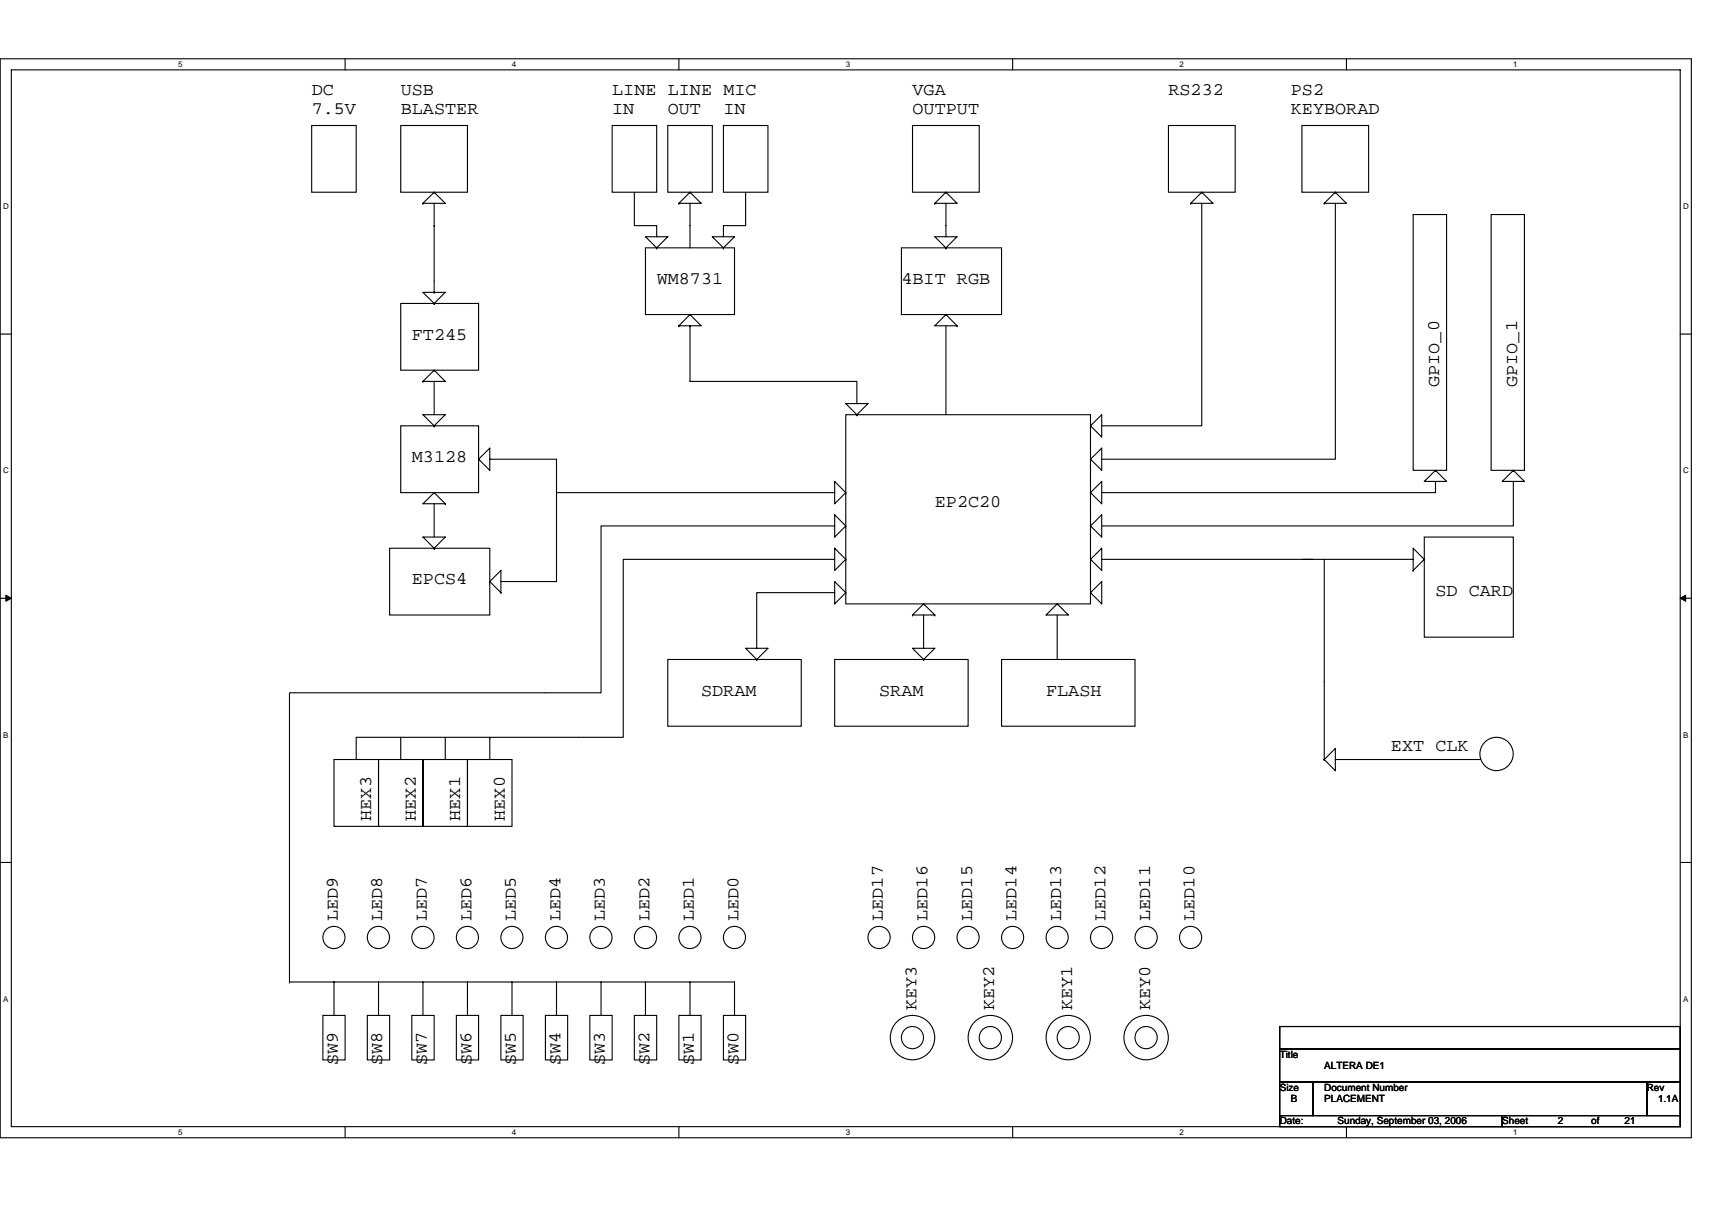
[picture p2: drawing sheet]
<svg xmlns="http://www.w3.org/2000/svg" width="297mm" height="210mm" viewBox="0 0 297 210" stroke-linecap="round" stroke-linejoin="round" font-family="sans-serif">
<path d="M0 10.2h293.5v187.2h-293.5zM2 12.1h289.5v183.4h-289.5z" fill="none" stroke="#000" stroke-width=".19"/>
<g fill="#fff">
<path d="M30.9 10.4h.8v1.6h-.8z"/>
<path d="M30.9 195.7h.8v1.6h-.8z"/>
</g>
<path d="M59.9 10.2v1.9M59.9 195.5v1.9" fill="none" stroke="#000" stroke-width=".19"/>
<g fill="#fff">
<path d="M88.8 10.4h.8v1.6h-.8z"/>
<path d="M88.8 195.7h.8v1.6h-.8z"/>
</g>
<path d="M117.8 10.2v1.9M117.8 195.5v1.9" fill="none" stroke="#000" stroke-width=".19"/>
<g fill="#fff">
<path d="M146.7 10.4h.8v1.6h-.8z"/>
<path d="M146.7 195.7h.8v1.6h-.8z"/>
</g>
<path d="M175.7 10.2v1.9M175.7 195.5v1.9" fill="none" stroke="#000" stroke-width=".19"/>
<g fill="#fff">
<path d="M204.7 10.4h.7v1.6h-.7z"/>
<path d="M204.7 195.7h.7v1.6h-.7z"/>
</g>
<path d="M233.6 10.2v1.9M233.6 195.5v1.9" fill="none" stroke="#000" stroke-width=".19"/>
<g fill="#fff">
<path d="M262.6 10.4h.7v1.6h-.7z"/>
<path d="M262.6 195.7h.7v1.6h-.7z"/>
<path d="M.5 35.1h1v1.5h-1z"/>
<path d="M292 35.1h1v1.5h-1z"/>
<path d="M.5 80.9h1v1.5h-1z"/>
<path d="M292 80.9h1v1.5h-1z"/>
</g>
<path d="M0 58h2M291.5 58h2" fill="none" stroke="#000" stroke-width=".19"/>
<g fill="#fff">
<path d="M.5 126.7h.9v1.6h-.9z"/>
<path d="M292 126.7h.9v1.6h-.9z"/>
</g>
<path d="M0 103.8h2M291.5 103.8h2" fill="none" stroke="#000" stroke-width=".19"/>
<path d="M1 103.3l1 .5-1 .6zM291.5 103.8l1-.5v1.1z" fill="#000" stroke="#000" stroke-width=".17"/>
<g fill="#fff">
<path d="M.5 172.6h.9v1.5h-.9z"/>
<path d="M292 172.6h.9v1.5h-.9z"/>
</g>
<g fill="none" stroke="#000" stroke-width=".19">
<path d="M54.1 21.8h7.7v11.6h-7.7zM69.5 21.8h11.6v11.6h-11.6zM73.4 35.3h.1M75.3 33.4h.1M75.3 33.4l2 1.9h-3.9M75.3 39.2h.1M75.3 39.2v11.5M75.3 35.3v3.9M75.3 33.4l-1.9 1.9M106.2 21.8h7.7v11.6h-7.7zM110.1 33.4v5.8h3.8v1.9M115.9 21.8h7.7v11.6h-7.7z"/>
<path d="M117.8 35.3h.1M119.7 35.3v7.7M119.7 33.4l1.9 1.9h-3.8M119.7 33.4h.1M119.7 33.4l-1.9 1.9M125.5 21.8h7.7v11.6h-7.7zM129.4 33.4v5.8h-3.9v1.9M158.3 21.8h11.6v11.6h-11.6zM162.2 35.3h.1M164.1 33.4h.1M164.1 33.4l1.9 1.9h-3.8M164.1 35.3v5.8"/>
<path d="M164.1 33.4l-1.9 1.9M202.7 21.8h11.6v11.6h-11.6zM206.6 35.3h.1M208.5 33.4h.1M208.5 33.4l2 1.9h-3.9M208.5 35.3v38.6h-17.3M208.5 33.4l-1.9 1.9M225.9 21.8h11.6v11.6h-11.6zM229.8 35.3h.1M231.7 33.4h.1M231.7 33.4l1.9 1.9h-3.8M231.7 35.3v44.4h-40.5"/>
<path d="M231.7 33.4l-1.9 1.9M245.2 37.2h5.8v44.4h-5.8zM258.7 37.2h5.8v44.4h-5.8zM69.5 52.7h13.5v11.5h-13.5zM73.4 50.7h3.9l-2 2zM75.3 52.7h.1M75.3 50.7h.1M112 41.1h3.9l-2 1.9zM112 43h15.4v11.6h-15.4zM113.9 43h.1M117.8 56.5h.1M119.7 54.6h.1"/>
<path d="M119.7 54.6l1.9 1.9h-3.8M119.7 56.5v9.7h29v3.8M119.7 56.5h.1M119.7 54.6l-1.9 1.9M123.6 41.1h3.8l-1.9 1.9zM125.5 43h.1M156.4 43h17.4v11.6h-17.4zM162.2 41.1h3.8l-1.9 1.9zM164.1 43h.1M164.1 54.6h.1M164.1 54.6l-1.9 1.9h3.8M164.1 54.6l1.9 1.9"/>
<path d="M164.1 56.5v15.5M166 56.5h.1M69.5 73.9h13.5v11.6h-13.5zM73.4 66.2h.1M73.4 72h3.9l-2 1.9zM75.3 64.2l2 2h-3.9M75.3 64.2h.1M75.3 73.9h.1M75.3 66.2v5.8M75.3 64.2l-1.9 2M83 79.7h.1M83 79.7l2-1.9v3.8z"/>
<path d="M85 79.7h11.6v5.8M146.7 72h42.5v32.8h-42.5zM146.7 70h3.9l-1.9 2zM148.7 72h.1M189.2 79.7h.1M189.2 73.9l2-1.9v3.8zM189.2 73.9h.1M189.2 79.7l2-1.9v3.8zM67.6 95.1h17.4v11.6h-17.4zM73.4 93.2h3.9l-2 1.9zM75.3 85.5h.1M75.3 85.5l-1.9 1.9h3.9"/>
<path d="M75.3 95.1h.1M75.3 87.4v5.8M75.3 85.5l2 1.9M77.3 87.4h.1M96.6 85.5v15.4h-9.7M96.6 85.5h48.2M144.8 95.1v3.9l1.9-1.9M144.8 95.1h.1M144.8 89.3v3.9l1.9-1.9M144.8 89.3h.1M144.8 97.1h-36.7v30.9h-46.3v3.8M144.8 83.5l1.9 2-1.9 1.9z"/>
<path d="M144.8 91.3h-40.5v28.9h-54.1v50.2M144.8 95.1l1.9 2M144.8 89.3l1.9 2M146.7 97.1h.1M146.7 91.3h.1M146.7 85.5h.1M189.2 91.3h.1M189.2 85.5h.1M189.2 97.1h.1M189.2 85.5l2-2v3.9zM189.2 97.1l2-2v3.9zM189.2 91.3l2-2v3.9z"/>
<path d="M191.2 97.1h36.6M225.9 97.1h19.3M229.8 97.1v34.7M245.2 99h.1M247.1 83.5l2-1.9 1.9 1.9zM247.1 97.1h.1M247.1 97.1l-1.9-2v3.9M247.1 97.1l-1.9 1.9M247.1 93.2h15.5v17.4h-15.5zM249.1 81.6h.1M249.1 83.5v2h-57.9M260.6 83.5l2-1.9 1.9 1.9z"/>
<path d="M262.6 81.6h.1M262.6 83.5v7.8h-71.4M85 100.9h.1M85 100.9l1.9 1.9M85 100.9l1.9-1.9v3.8M86.9 102.8h.1M115.9 114.4h23.1v11.6h-23.1zM129.4 112.5h3.8l-1.9 1.9zM131.3 114.4h.1M144.8 114.4h23.2v11.6h-23.2zM144.8 100.9v3.9l1.9-2M144.8 100.9h.1"/>
<path d="M144.8 102.8h-13.5v9.7M144.8 100.9l1.9 1.9M146.7 102.8h.1M158.3 106.7h.1M158.3 112.5h3.9l-2 1.9zM158.3 106.7h3.9M160.2 104.8h.1M160.2 114.4h.1M160.2 106.7v5.8M160.2 104.8l-1.9 1.9M160.2 104.8l2 1.9M162.2 106.7h.1"/>
<path d="M173.8 114.4h23.1v11.6h-23.1zM181.5 106.7l1.9-1.9 2 1.9zM183.4 104.8h.1M183.4 106.7v7.7M189.2 102.8h.1M189.2 102.8l2-1.9v3.9zM58 131.8h7.7v11.6h-7.7zM65.7 131.8h7.7v11.6h-7.7zM69.5 128v3.8M73.4 131.8h7.7v11.6h-7.7zM77.3 128v3.8M81.1 131.8h7.7v11.6h-7.7z"/>
<path d="M85 128h.1M85 128v3.8M229.8 131.8h.1M231.7 131.8h25.1M231.7 129.9v3.9l-1.9-2zM0 149.7h2M291.5 149.7h2M50.2 170.4h.1M50.2 170.4h7.8M56 176.2h3.9v7.7h-3.9zM58 170.4v5.8M58 170.4h69.4v5.8"/>
<path d="M63.7 176.2h3.9v7.7h-3.9zM65.7 170.4v5.8M71.5 176.2h3.8v7.7h-3.8zM73.4 170.4v5.8M79.2 176.2h3.8v7.7h-3.8zM81.1 170.4v5.8M86.9 176.2h3.9v7.7h-3.9zM88.8 170.4v5.8M94.6 176.2h3.9v7.7h-3.9zM96.6 170.4v5.8M102.3 176.2h3.9v7.7h-3.9zM104.3 170.4v5.8"/>
<path d="M110.1 176.2h3.8v7.7h-3.8zM112 170.4v5.8M117.8 176.2h3.8v7.7h-3.8zM119.7 170.4v5.8M125.5 176.2h3.9v7.7h-3.9zM222 178.1h69.5v3.9h-69.5zM222 182h69.5v5.8h-69.5zM222 187.8h5.8v5.8h-5.8zM222 193.6h38.6v1.9h-38.6zM227.8 187.8h57.9v5.8h-57.9zM260.6 193.6h30.9v1.9h-30.9zM285.7 187.8h5.8v5.8h-5.8z"/>
<circle cx="259.7" cy="130.8" r="2.89"/>
<circle cx="57.9" cy="162.7" r="1.92"/>
<circle cx="65.7" cy="162.7" r="1.93"/>
<circle cx="73.4" cy="162.7" r="1.93"/>
<circle cx="81.1" cy="162.7" r="1.92"/>
<circle cx="88.8" cy="162.7" r="1.92"/>
<circle cx="96.5" cy="162.7" r="1.92"/>
<circle cx="104.3" cy="162.7" r="1.93"/>
<circle cx="112" cy="162.7" r="1.93"/>
<circle cx="119.7" cy="162.7" r="1.92"/>
<circle cx="127.4" cy="162.7" r="1.92"/>
<circle cx="152.5" cy="162.7" r="1.93"/>
<circle cx="160.2" cy="162.7" r="1.93"/>
<circle cx="168" cy="162.7" r="1.92"/>
<circle cx="175.7" cy="162.7" r="1.92"/>
<circle cx="183.4" cy="162.7" r="1.92"/>
<circle cx="191.1" cy="162.7" r="1.93"/>
<circle cx="198.9" cy="162.7" r="1.93"/>
<circle cx="206.6" cy="162.7" r="1.92"/>
<circle cx="158.3" cy="180.1" r="1.92"/>
<circle cx="158.3" cy="180.1" r="3.9"/>
<circle cx="171.8" cy="180.1" r="1.93"/>
<circle cx="171.8" cy="180.1" r="3.9"/>
<circle cx="185.3" cy="180.1" r="1.92"/>
<circle cx="185.3" cy="180.1" r="3.8"/>
<circle cx="198.9" cy="180.1" r="1.93"/>
<circle cx="198.9" cy="180.1" r="3.9"/>
</g>
<g font-size="3.1">
<text x="54.1" y="16.5">DC</text>
<text x="69.5" y="16.5">USB</text>
<text x="106.2" y="16.5">LINE LINE MIC</text>
<text x="158.3" y="16.5">VGA</text>
<text x="202.7" y="16.5">RS232</text>
<text x="224" y="16.5">PS2</text>
<text x="54.1" y="19.8">7.5V</text>
<text x="69.5" y="19.8">BLASTER</text>
<text x="106.2" y="19.8">IN</text>
<text x="115.9" y="19.8">OUT</text>
<text x="125.5" y="19.8">IN</text>
<text x="158.3" y="19.8">OUTPUT</text>
<text x="224" y="19.8">KEYBORAD</text>
<text x="113.9" y="49.3">WM8731</text>
<text x="156.4" y="49.3">4BIT RGB</text>
<text x="71.5" y="59">FT245</text>
<text x="249.7" y="67.1" transform="rotate(-90 249.7 67.1)">GPIO_0</text>
<text x="263.2" y="67.1" transform="rotate(-90 263.2 67.1)">GPIO_1</text>
<text x="71.5" y="80.2">M3128</text>
<text x="162.2" y="87.9">EP2C20</text>
<text x="71.5" y="101.4">EPCS4</text>
<text x="249.1" y="103.4">SD CARD</text>
<text x="121.6" y="120.7">SDRAM</text>
<text x="152.5" y="120.7">SRAM</text>
<text x="181.5" y="120.7">FLASH</text>
<text x="241.3" y="130.4">EXT CLK</text>
<text x="64.4" y="142.4" transform="rotate(-90 64.4 142.4)">HEX3</text>
<text x="72.1" y="142.4" transform="rotate(-90 72.1 142.4)">HEX2</text>
<text x="79.9" y="142.4" transform="rotate(-90 79.9 142.4)">HEX1</text>
<text x="87.6" y="142.4" transform="rotate(-90 87.6 142.4)">HEX0</text>
<text x="58.6" y="159.8" transform="rotate(-90 58.6 159.8)">LED9</text>
<text x="66.3" y="159.8" transform="rotate(-90 66.3 159.8)">LED8</text>
<text x="74.1" y="159.8" transform="rotate(-90 74.1 159.8)">LED7</text>
<text x="81.8" y="159.8" transform="rotate(-90 81.8 159.8)">LED6</text>
<text x="89.5" y="159.8" transform="rotate(-90 89.5 159.8)">LED5</text>
<text x="97.2" y="159.8" transform="rotate(-90 97.2 159.8)">LED4</text>
<text x="104.9" y="159.8" transform="rotate(-90 104.9 159.8)">LED3</text>
<text x="112.7" y="159.8" transform="rotate(-90 112.7 159.8)">LED2</text>
<text x="120.4" y="159.8" transform="rotate(-90 120.4 159.8)">LED1</text>
<text x="128.1" y="159.8" transform="rotate(-90 128.1 159.8)">LED0</text>
<text x="153.2" y="159.8" transform="rotate(-90 153.2 159.8)">LED17</text>
<text x="160.9" y="159.8" transform="rotate(-90 160.9 159.8)">LED16</text>
<text x="168.7" y="159.8" transform="rotate(-90 168.7 159.8)">LED15</text>
<text x="176.4" y="159.8" transform="rotate(-90 176.4 159.8)">LED14</text>
<text x="184.1" y="159.8" transform="rotate(-90 184.1 159.8)">LED13</text>
<text x="191.8" y="159.8" transform="rotate(-90 191.8 159.8)">LED12</text>
<text x="199.5" y="159.8" transform="rotate(-90 199.5 159.8)">LED11</text>
<text x="207.3" y="159.8" transform="rotate(-90 207.3 159.8)">LED10</text>
<text x="159" y="175.2" transform="rotate(-90 159 175.2)">KEY3</text>
<text x="172.5" y="175.2" transform="rotate(-90 172.5 175.2)">KEY2</text>
<text x="186" y="175.2" transform="rotate(-90 186 175.2)">KEY1</text>
<text x="199.5" y="175.2" transform="rotate(-90 199.5 175.2)">KEY0</text>
<text x="58.6" y="184.9" transform="rotate(-90 58.6 184.9)">SW9</text>
<text x="66.3" y="184.9" transform="rotate(-90 66.3 184.9)">SW8</text>
<text x="74.1" y="184.9" transform="rotate(-90 74.1 184.9)">SW7</text>
<text x="81.8" y="184.9" transform="rotate(-90 81.8 184.9)">SW6</text>
<text x="89.5" y="184.9" transform="rotate(-90 89.5 184.9)">SW5</text>
<text x="97.2" y="184.9" transform="rotate(-90 97.2 184.9)">SW4</text>
<text x="104.9" y="184.9" transform="rotate(-90 104.9 184.9)">SW3</text>
<text x="112.7" y="184.9" transform="rotate(-90 112.7 184.9)">SW2</text>
<text x="120.4" y="184.9" transform="rotate(-90 120.4 184.9)">SW1</text>
<text x="128.1" y="184.9" transform="rotate(-90 128.1 184.9)">SW0</text>
</g>
<g font-size="1.7">
<text x="222" y="183.6">Title</text>
<text x="229.8" y="185.5">ALTERA DE1</text>
<text x="222" y="189.3">Size</text>
<text x="224" y="191.3">B</text>
<text x="229.8" y="189.3">Document Number</text>
<text x="229.8" y="191.3">PLACEMENT</text>
<text x="285.7" y="189.3">Rev</text>
<text x="287.7" y="191.3">1.1A</text>
<text x="222" y="195.1">Date:</text>
<text x="232.1" y="195.1">Sunday, September 03, 2006</text>
<text x="260.6" y="195.1">Sheet</text>
<text x="270.3" y="195.1">2</text>
<text x="276.1" y="195.1">of</text>
<text x="281.9" y="195.1">21</text>
</g>
<g font-size="1.4">
<text x="30.9" y="11.7">5</text>
<text x="88.8" y="11.7">4</text>
<text x="146.7" y="11.7">3</text>
<text x="204.7" y="11.7">2</text>
<text x="262.6" y="11.7">1</text>
<text x=".5" y="36.3">D</text>
<text x="292" y="36.3">D</text>
<text x=".5" y="82.1">C</text>
<text x="292" y="82.1">C</text>
<text x=".5" y="128">B</text>
<text x="292" y="128">B</text>
<text x=".5" y="173.8">A</text>
<text x="292" y="173.8">A</text>
<text x="30.9" y="197">5</text>
<text x="88.8" y="197">4</text>
<text x="146.7" y="197">3</text>
<text x="204.7" y="197">2</text>
<text x="262.6" y="197">1</text>
</g>
</svg>
